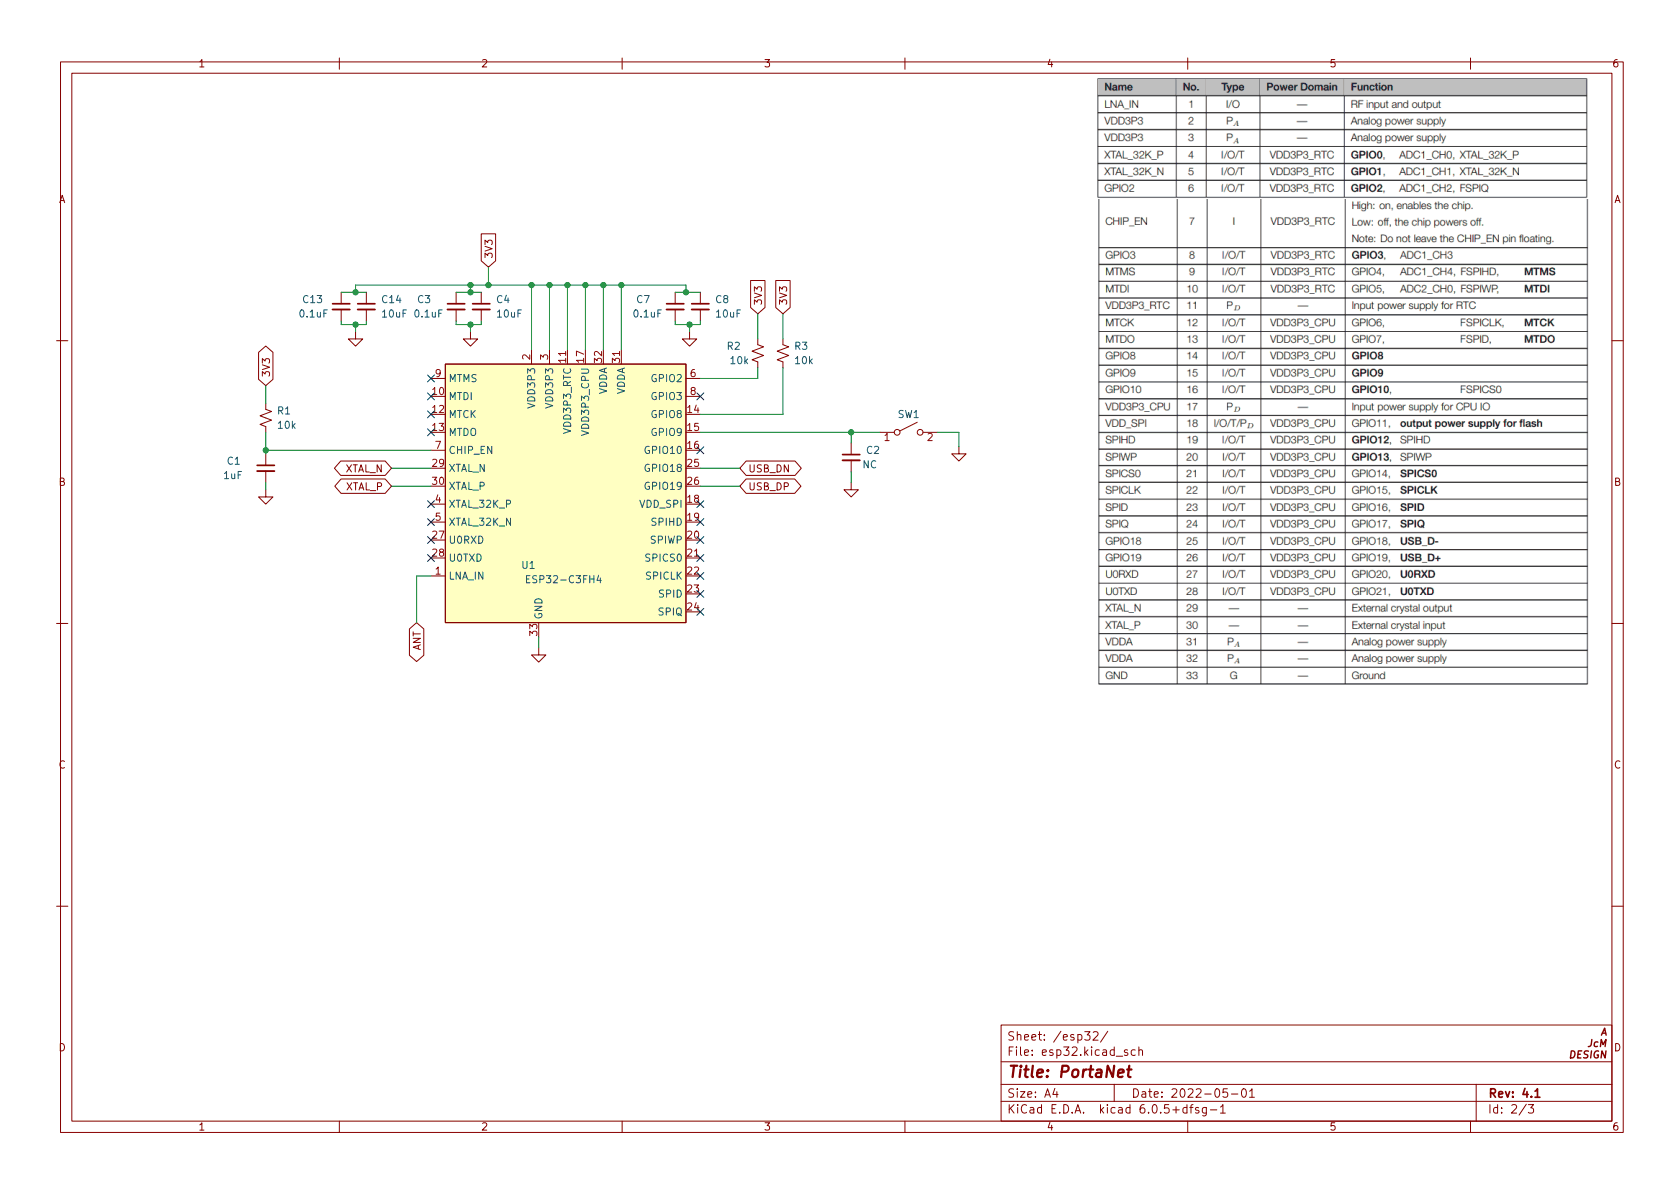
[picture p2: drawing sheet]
(kicad_sch (version 20211123) (generator eeschema)

 (paper "A4")

 (title_block
  (title "PortaNet")
  (date "2022-05-01")
  (rev "4.1"))

 (lib_symbols
  (symbol "Device:C_Small" (pin_numbers hide) (pin_names (offset 0.254) hide) (in_bom yes) (on_board yes)
   (property "Reference" "C" (id 0) (at 0.254 1.778 0) (effects (font (size 1.27 1.27)) (justify left)))
   (property "Value" "C_Small" (id 1) (at 0.254 -2.032 0) (effects (font (size 1.27 1.27)) (justify left)))
   (property "Footprint" "" (id 2) (at 0 0 0) (effects (font (size 1.27 1.27)) hide))
   (property "Datasheet" "~" (id 3) (at 0 0 0) (effects (font (size 1.27 1.27)) hide))
   (symbol "C_Small_0_1"
    (polyline (pts (xy -1.524 -0.508) (xy 1.524 -0.508)) (stroke (width 0.3302) (type default) (color 0 0 0 0)) (fill (type none)))
    (polyline (pts (xy -1.524 0.508) (xy 1.524 0.508)) (stroke (width 0.3048) (type default) (color 0 0 0 0)) (fill (type none))))
   (symbol "C_Small_1_1"
    (pin passive line (at 0 2.54 270) (length 2.032) (name "~" (effects (font (size 1.27 1.27)))) (number "1" (effects (font (size 1.27 1.27)))))
    (pin passive line (at 0 -2.54 90) (length 2.032) (name "~" (effects (font (size 1.27 1.27)))) (number "2" (effects (font (size 1.27 1.27)))))))
  (symbol "Device:R_Small_US" (pin_numbers hide) (pin_names (offset 0.254) hide) (in_bom yes) (on_board yes)
   (property "Reference" "R" (id 0) (at 0.762 0.508 0) (effects (font (size 1.27 1.27)) (justify left)))
   (property "Value" "R_Small_US" (id 1) (at 0.762 -1.016 0) (effects (font (size 1.27 1.27)) (justify left)))
   (property "Footprint" "" (id 2) (at 0 0 0) (effects (font (size 1.27 1.27)) hide))
   (property "Datasheet" "~" (id 3) (at 0 0 0) (effects (font (size 1.27 1.27)) hide))
   (symbol "R_Small_US_1_1"
    (polyline (pts (xy 0 0) (xy 1.016 -0.381) (xy 0 -0.762) (xy -1.016 -1.143) (xy 0 -1.524)) (stroke (width 0) (type default) (color 0 0 0 0)) (fill (type none)))
    (polyline (pts (xy 0 1.524) (xy 1.016 1.143) (xy 0 0.762) (xy -1.016 0.381) (xy 0 0)) (stroke (width 0) (type default) (color 0 0 0 0)) (fill (type none)))
    (pin passive line (at 0 2.54 270) (length 1.016) (name "~" (effects (font (size 1.27 1.27)))) (number "1" (effects (font (size 1.27 1.27)))))
    (pin passive line (at 0 -2.54 90) (length 1.016) (name "~" (effects (font (size 1.27 1.27)))) (number "2" (effects (font (size 1.27 1.27)))))))
  (symbol "JoesSymbols:ESP32-C3" (in_bom yes) (on_board yes)
   (property "Reference" "U1" (id 0) (at 13.335 -35.56 0) (effects (font (size 1.27 1.27)) (justify left)))
   (property "Value" "ESP32-C3" (id 1) (at 13.335 -38.1 0) (effects (font (size 1.27 1.27)) (justify left)))
   (property "Footprint" "Package_DFN_QFN:QFN-32-1EP_5x5mm_P0.5mm_EP3.7x3.7mm_ThermalVias" (id 2) (at -34.925 11.43 0) (effects (font (size 1.27 1.27)) hide))
   (property "Datasheet" "https://www.digikey.com/en/products/detail/espressif-systems/ESP32-C3/14115579" (id 3) (at 0 0 0) (effects (font (size 1.27 1.27)) hide))
   (symbol "ESP32-C3_0_1"
    (rectangle (start 0 0) (end 42.545 -45.72) (stroke (width 0) (type default) (color 0 0 0 0)) (fill (type background))))
   (symbol "ESP32-C3_1_1"
    (pin bidirectional line (at -2.54 -37.465 0) (length 2.54) (name "LNA_IN" (effects (font (size 1.27 1.27)))) (number "1" (effects (font (size 1.27 1.27)))))
    (pin bidirectional line (at -2.54 -5.715 0) (length 2.54) (name "MTDI" (effects (font (size 1.27 1.27)))) (number "10" (effects (font (size 1.27 1.27)))))
    (pin power_in line (at 21.59 2.54 270) (length 2.54) (name "VDD3P3_RTC" (effects (font (size 1.27 1.27)))) (number "11" (effects (font (size 1.27 1.27)))))
    (pin bidirectional line (at -2.54 -8.89 0) (length 2.54) (name "MTCK" (effects (font (size 1.27 1.27)))) (number "12" (effects (font (size 1.27 1.27)))))
    (pin bidirectional line (at -2.54 -12.065 0) (length 2.54) (name "MTDO" (effects (font (size 1.27 1.27)))) (number "13" (effects (font (size 1.27 1.27)))))
    (pin bidirectional line (at 45.085 -8.89 180) (length 2.54) (name "GPIO8" (effects (font (size 1.27 1.27)))) (number "14" (effects (font (size 1.27 1.27)))))
    (pin bidirectional line (at 45.085 -12.065 180) (length 2.54) (name "GPIO9" (effects (font (size 1.27 1.27)))) (number "15" (effects (font (size 1.27 1.27)))))
    (pin bidirectional line (at 45.085 -15.24 180) (length 2.54) (name "GPIO10" (effects (font (size 1.27 1.27)))) (number "16" (effects (font (size 1.27 1.27)))))
    (pin power_in line (at 24.765 2.54 270) (length 2.54) (name "VDD3P3_CPU" (effects (font (size 1.27 1.27)))) (number "17" (effects (font (size 1.27 1.27)))))
    (pin bidirectional line (at 45.085 -24.765 180) (length 2.54) (name "VDD_SPI" (effects (font (size 1.27 1.27)))) (number "18" (effects (font (size 1.27 1.27)))))
    (pin bidirectional line (at 45.085 -27.94 180) (length 2.54) (name "SPIHD" (effects (font (size 1.27 1.27)))) (number "19" (effects (font (size 1.27 1.27)))))
    (pin power_in line (at 15.24 2.54 270) (length 2.54) (name "VDD3P3" (effects (font (size 1.27 1.27)))) (number "2" (effects (font (size 1.27 1.27)))))
    (pin bidirectional line (at 45.085 -31.115 180) (length 2.54) (name "SPIWP" (effects (font (size 1.27 1.27)))) (number "20" (effects (font (size 1.27 1.27)))))
    (pin bidirectional line (at 45.085 -34.29 180) (length 2.54) (name "SPICS0" (effects (font (size 1.27 1.27)))) (number "21" (effects (font (size 1.27 1.27)))))
    (pin bidirectional line (at 45.085 -37.465 180) (length 2.54) (name "SPICLK" (effects (font (size 1.27 1.27)))) (number "22" (effects (font (size 1.27 1.27)))))
    (pin bidirectional line (at 45.085 -40.64 180) (length 2.54) (name "SPID" (effects (font (size 1.27 1.27)))) (number "23" (effects (font (size 1.27 1.27)))))
    (pin bidirectional line (at 45.085 -43.815 180) (length 2.54) (name "SPIQ" (effects (font (size 1.27 1.27)))) (number "24" (effects (font (size 1.27 1.27)))))
    (pin bidirectional line (at 45.085 -18.415 180) (length 2.54) (name "GPIO18" (effects (font (size 1.27 1.27)))) (number "25" (effects (font (size 1.27 1.27)))))
    (pin bidirectional line (at 45.085 -21.59 180) (length 2.54) (name "GPIO19" (effects (font (size 1.27 1.27)))) (number "26" (effects (font (size 1.27 1.27)))))
    (pin bidirectional line (at -2.54 -31.115 0) (length 2.54) (name "U0RXD" (effects (font (size 1.27 1.27)))) (number "27" (effects (font (size 1.27 1.27)))))
    (pin bidirectional line (at -2.54 -34.29 0) (length 2.54) (name "U0TXD" (effects (font (size 1.27 1.27)))) (number "28" (effects (font (size 1.27 1.27)))))
    (pin bidirectional line (at -2.54 -18.415 0) (length 2.54) (name "XTAL_N" (effects (font (size 1.27 1.27)))) (number "29" (effects (font (size 1.27 1.27)))))
    (pin power_in line (at 18.415 2.54 270) (length 2.54) (name "VDD3P3" (effects (font (size 1.27 1.27)))) (number "3" (effects (font (size 1.27 1.27)))))
    (pin bidirectional line (at -2.54 -21.59 0) (length 2.54) (name "XTAL_P" (effects (font (size 1.27 1.27)))) (number "30" (effects (font (size 1.27 1.27)))))
    (pin power_in line (at 31.115 2.54 270) (length 2.54) (name "VDDA" (effects (font (size 1.27 1.27)))) (number "31" (effects (font (size 1.27 1.27)))))
    (pin power_in line (at 27.94 2.54 270) (length 2.54) (name "VDDA" (effects (font (size 1.27 1.27)))) (number "32" (effects (font (size 1.27 1.27)))))
    (pin power_in line (at 16.51 -48.26 90) (length 2.54) (name "GND" (effects (font (size 1.27 1.27)))) (number "33" (effects (font (size 1.27 1.27)))))
    (pin bidirectional line (at -2.54 -24.765 0) (length 2.54) (name "XTAL_32K_P" (effects (font (size 1.27 1.27)))) (number "4" (effects (font (size 1.27 1.27)))))
    (pin bidirectional line (at -2.54 -27.94 0) (length 2.54) (name "XTAL_32K_N" (effects (font (size 1.27 1.27)))) (number "5" (effects (font (size 1.27 1.27)))))
    (pin bidirectional line (at 45.085 -2.54 180) (length 2.54) (name "GPIO2" (effects (font (size 1.27 1.27)))) (number "6" (effects (font (size 1.27 1.27)))))
    (pin input line (at -2.54 -15.24 0) (length 2.54) (name "CHIP_EN" (effects (font (size 1.27 1.27)))) (number "7" (effects (font (size 1.27 1.27)))))
    (pin bidirectional line (at 45.085 -5.715 180) (length 2.54) (name "GPIO3" (effects (font (size 1.27 1.27)))) (number "8" (effects (font (size 1.27 1.27)))))
    (pin bidirectional line (at -2.54 -2.54 0) (length 2.54) (name "MTMS" (effects (font (size 1.27 1.27)))) (number "9" (effects (font (size 1.27 1.27)))))))
  (symbol "Switch:SW_SPST" (pin_names (offset 0) hide) (in_bom yes) (on_board yes)
   (property "Reference" "SW" (id 0) (at 0 3.175 0) (effects (font (size 1.27 1.27))))
   (property "Value" "SW_SPST" (id 1) (at 0 -2.54 0) (effects (font (size 1.27 1.27))))
   (property "Footprint" "" (id 2) (at 0 0 0) (effects (font (size 1.27 1.27)) hide))
   (property "Datasheet" "~" (id 3) (at 0 0 0) (effects (font (size 1.27 1.27)) hide))
   (symbol "SW_SPST_0_0"
    (circle (center -2.032 0) (radius 0.508) (stroke (width 0) (type default) (color 0 0 0 0)) (fill (type none)))
    (polyline (pts (xy -1.524 0.254) (xy 1.524 1.778)) (stroke (width 0) (type default) (color 0 0 0 0)) (fill (type none)))
    (circle (center 2.032 0) (radius 0.508) (stroke (width 0) (type default) (color 0 0 0 0)) (fill (type none))))
   (symbol "SW_SPST_1_1"
    (pin passive line (at -5.08 0 0) (length 2.54) (name "A" (effects (font (size 1.27 1.27)))) (number "1" (effects (font (size 1.27 1.27)))))
    (pin passive line (at 5.08 0 180) (length 2.54) (name "B" (effects (font (size 1.27 1.27)))) (number "2" (effects (font (size 1.27 1.27)))))))
  (symbol "power:GND" (power) (pin_names (offset 0)) (in_bom yes) (on_board yes)
   (property "Reference" "#PWR" (id 0) (at 0 -6.35 0) (effects (font (size 1.27 1.27)) hide))
   (property "Value" "GND" (id 1) (at 0 -3.81 0) (effects (font (size 1.27 1.27))))
   (property "Footprint" "" (id 2) (at 0 0 0) (effects (font (size 1.27 1.27)) hide))
   (property "Datasheet" "" (id 3) (at 0 0 0) (effects (font (size 1.27 1.27)) hide))
   (symbol "GND_0_1"
    (polyline (pts (xy 0 0) (xy 0 -1.27) (xy 1.27 -1.27) (xy 0 -2.54) (xy -1.27 -1.27) (xy 0 -1.27)) (stroke (width 0) (type default) (color 0 0 0 0)) (fill (type none))))
   (symbol "GND_1_1"
    (pin power_in line (at 0 0 270) (length 0) hide (name "GND" (effects (font (size 1.27 1.27)))) (number "1" (effects (font (size 1.27 1.27))))))))

 (junction (at 100.33 50.165) (diameter 0) (color 0 0 0 0))
 (junction (at 109.855 50.165) (diameter 0) (color 0 0 0 0))
 (junction (at 83.185 50.165) (diameter 0) (color 0 0 0 0))
 (junction (at 83.185 57.15) (diameter 0) (color 0 0 0 0))
 (junction (at 106.68 50.165) (diameter 0) (color 0 0 0 0))
 (junction (at 103.505 50.165) (diameter 0) (color 0 0 0 0))
 (junction (at 62.865 57.15) (diameter 0) (color 0 0 0 0))
 (junction (at 83.185 51.435) (diameter 0) (color 0 0 0 0))
 (junction (at 86.36 50.165) (diameter 0) (color 0 0 0 0))
 (junction (at 121.285 51.435) (diameter 0) (color 0 0 0 0))
 (junction (at 93.98 50.165) (diameter 0) (color 0 0 0 0))
 (junction (at 150.495 76.2) (diameter 0) (color 0 0 0 0))
 (junction (at 121.92 57.15) (diameter 0) (color 0 0 0 0))
 (junction (at 46.99 79.375) (diameter 0) (color 0 0 0 0))
 (junction (at 62.865 51.435) (diameter 0) (color 0 0 0 0))
 (junction (at 97.155 50.165) (diameter 0) (color 0 0 0 0))

 (no_connect (at 76.2 66.675))
 (no_connect (at 76.2 88.9))
 (no_connect (at 76.2 92.075))
 (no_connect (at 76.2 69.85))
 (no_connect (at 76.2 73.025))
 (no_connect (at 76.2 76.2))
 (no_connect (at 123.825 79.375))
 (no_connect (at 123.825 104.775))
 (no_connect (at 123.825 107.95))
 (no_connect (at 123.825 88.9))
 (no_connect (at 123.825 92.075))
 (no_connect (at 123.825 95.25))
 (no_connect (at 123.825 98.425))
 (no_connect (at 123.825 101.6))
 (no_connect (at 123.825 69.85))
 (no_connect (at 76.2 98.425))
 (no_connect (at 76.2 95.25))

 (wire (pts (xy 123.825 73.025) (xy 138.43 73.025)) (stroke (width 0) (type default) (color 0 0 0 0)))
 (wire (pts (xy 93.98 50.165) (xy 93.98 61.595)) (stroke (width 0) (type default) (color 0 0 0 0)))
 (wire (pts (xy 46.99 79.375) (xy 46.99 76.2)) (stroke (width 0) (type default) (color 0 0 0 0)))
 (wire (pts (xy 106.68 50.165) (xy 106.68 61.595)) (stroke (width 0) (type default) (color 0 0 0 0)))
 (wire (pts (xy 83.185 50.165) (xy 83.185 51.435)) (stroke (width 0) (type default) (color 0 0 0 0)))
 (wire (pts (xy 119.38 51.435) (xy 121.285 51.435)) (stroke (width 0) (type default) (color 0 0 0 0)))
 (wire (pts (xy 60.325 51.435) (xy 62.865 51.435)) (stroke (width 0) (type default) (color 0 0 0 0)))
 (wire (pts (xy 100.33 50.165) (xy 100.33 61.595)) (stroke (width 0) (type default) (color 0 0 0 0)))
 (wire (pts (xy 138.43 55.245) (xy 138.43 59.69)) (stroke (width 0) (type default) (color 0 0 0 0)))
 (wire (pts (xy 106.68 50.165) (xy 109.855 50.165)) (stroke (width 0) (type default) (color 0 0 0 0)))
 (wire (pts (xy 83.185 57.15) (xy 83.185 58.42)) (stroke (width 0) (type default) (color 0 0 0 0)))
 (wire (pts (xy 60.325 56.515) (xy 60.325 57.15)) (stroke (width 0) (type default) (color 0 0 0 0)))
 (wire (pts (xy 123.825 85.725) (xy 130.81 85.725)) (stroke (width 0) (type default) (color 0 0 0 0)))
 (wire (pts (xy 80.645 56.515) (xy 80.645 57.15)) (stroke (width 0) (type default) (color 0 0 0 0)))
 (wire (pts (xy 97.155 50.165) (xy 100.33 50.165)) (stroke (width 0) (type default) (color 0 0 0 0)))
 (wire (pts (xy 123.825 56.515) (xy 123.825 57.15)) (stroke (width 0) (type default) (color 0 0 0 0)))
 (wire (pts (xy 103.505 50.165) (xy 106.68 50.165)) (stroke (width 0) (type default) (color 0 0 0 0)))
 (wire (pts (xy 119.38 56.515) (xy 119.38 57.15)) (stroke (width 0) (type default) (color 0 0 0 0)))
 (wire (pts (xy 121.285 51.435) (xy 123.825 51.435)) (stroke (width 0) (type default) (color 0 0 0 0)))
 (wire (pts (xy 109.855 50.165) (xy 109.855 61.595)) (stroke (width 0) (type default) (color 0 0 0 0)))
 (wire (pts (xy 80.645 51.435) (xy 83.185 51.435)) (stroke (width 0) (type default) (color 0 0 0 0)))
 (wire (pts (xy 95.25 112.395) (xy 95.25 114.3)) (stroke (width 0) (type default) (color 0 0 0 0)))
 (wire (pts (xy 46.99 67.945) (xy 46.99 71.12)) (stroke (width 0) (type default) (color 0 0 0 0)))
 (wire (pts (xy 69.215 82.55) (xy 76.2 82.55)) (stroke (width 0) (type default) (color 0 0 0 0)))
 (wire (pts (xy 76.2 79.375) (xy 46.99 79.375)) (stroke (width 0) (type default) (color 0 0 0 0)))
 (wire (pts (xy 123.825 66.675) (xy 133.985 66.675)) (stroke (width 0) (type default) (color 0 0 0 0)))
 (wire (pts (xy 64.77 57.15) (xy 62.865 57.15)) (stroke (width 0) (type default) (color 0 0 0 0)))
 (wire (pts (xy 69.215 85.725) (xy 76.2 85.725)) (stroke (width 0) (type default) (color 0 0 0 0)))
 (wire (pts (xy 85.09 57.15) (xy 83.185 57.15)) (stroke (width 0) (type default) (color 0 0 0 0)))
 (wire (pts (xy 62.865 57.15) (xy 62.865 58.42)) (stroke (width 0) (type default) (color 0 0 0 0)))
 (wire (pts (xy 150.495 76.2) (xy 155.575 76.2)) (stroke (width 0) (type default) (color 0 0 0 0)))
 (wire (pts (xy 86.36 50.165) (xy 83.185 50.165)) (stroke (width 0) (type default) (color 0 0 0 0)))
 (wire (pts (xy 123.825 76.2) (xy 150.495 76.2)) (stroke (width 0) (type default) (color 0 0 0 0)))
 (wire (pts (xy 93.98 50.165) (xy 97.155 50.165)) (stroke (width 0) (type default) (color 0 0 0 0)))
 (wire (pts (xy 62.865 50.165) (xy 62.865 51.435)) (stroke (width 0) (type default) (color 0 0 0 0)))
 (wire (pts (xy 133.985 66.675) (xy 133.985 64.77)) (stroke (width 0) (type default) (color 0 0 0 0)))
 (wire (pts (xy 121.92 57.15) (xy 121.92 58.42)) (stroke (width 0) (type default) (color 0 0 0 0)))
 (wire (pts (xy 46.99 85.09) (xy 46.99 86.36)) (stroke (width 0) (type default) (color 0 0 0 0)))
 (wire (pts (xy 150.495 76.2) (xy 150.495 78.105)) (stroke (width 0) (type default) (color 0 0 0 0)))
 (wire (pts (xy 103.505 50.165) (xy 103.505 61.595)) (stroke (width 0) (type default) (color 0 0 0 0)))
 (wire (pts (xy 150.495 83.185) (xy 150.495 85.09)) (stroke (width 0) (type default) (color 0 0 0 0)))
 (wire (pts (xy 73.66 101.6) (xy 76.2 101.6)) (stroke (width 0) (type default) (color 0 0 0 0)))
 (wire (pts (xy 121.285 50.165) (xy 121.285 51.435)) (stroke (width 0) (type default) (color 0 0 0 0)))
 (wire (pts (xy 46.99 79.375) (xy 46.99 80.01)) (stroke (width 0) (type default) (color 0 0 0 0)))
 (wire (pts (xy 64.77 56.515) (xy 64.77 57.15)) (stroke (width 0) (type default) (color 0 0 0 0)))
 (wire (pts (xy 60.325 57.15) (xy 62.865 57.15)) (stroke (width 0) (type default) (color 0 0 0 0)))
 (wire (pts (xy 119.38 57.15) (xy 121.92 57.15)) (stroke (width 0) (type default) (color 0 0 0 0)))
 (wire (pts (xy 138.43 73.025) (xy 138.43 64.77)) (stroke (width 0) (type default) (color 0 0 0 0)))
 (wire (pts (xy 100.33 50.165) (xy 103.505 50.165)) (stroke (width 0) (type default) (color 0 0 0 0)))
 (wire (pts (xy 86.36 46.99) (xy 86.36 50.165)) (stroke (width 0) (type default) (color 0 0 0 0)))
 (wire (pts (xy 86.36 50.165) (xy 93.98 50.165)) (stroke (width 0) (type default) (color 0 0 0 0)))
 (wire (pts (xy 133.985 55.245) (xy 133.985 59.69)) (stroke (width 0) (type default) (color 0 0 0 0)))
 (wire (pts (xy 83.185 51.435) (xy 85.09 51.435)) (stroke (width 0) (type default) (color 0 0 0 0)))
 (wire (pts (xy 62.865 51.435) (xy 64.77 51.435)) (stroke (width 0) (type default) (color 0 0 0 0)))
 (wire (pts (xy 97.155 50.165) (xy 97.155 61.595)) (stroke (width 0) (type default) (color 0 0 0 0)))
 (wire (pts (xy 73.66 101.6) (xy 73.66 109.855)) (stroke (width 0) (type default) (color 0 0 0 0)))
 (wire (pts (xy 109.855 50.165) (xy 121.285 50.165)) (stroke (width 0) (type default) (color 0 0 0 0)))
 (wire (pts (xy 83.185 50.165) (xy 62.865 50.165)) (stroke (width 0) (type default) (color 0 0 0 0)))
 (wire (pts (xy 85.09 56.515) (xy 85.09 57.15)) (stroke (width 0) (type default) (color 0 0 0 0)))
 (wire (pts (xy 80.645 57.15) (xy 83.185 57.15)) (stroke (width 0) (type default) (color 0 0 0 0)))
 (wire (pts (xy 169.545 76.2) (xy 169.545 78.74)) (stroke (width 0) (type default) (color 0 0 0 0)))
 (wire (pts (xy 123.825 82.55) (xy 130.81 82.55)) (stroke (width 0) (type default) (color 0 0 0 0)))
 (wire (pts (xy 123.825 57.15) (xy 121.92 57.15)) (stroke (width 0) (type default) (color 0 0 0 0)))
 (wire (pts (xy 165.735 76.2) (xy 169.545 76.2)) (stroke (width 0) (type default) (color 0 0 0 0)))

 (image (at 237.49 24.13) (scale 1.5)
  (data))
 (image (at 237.49 78.105) (scale 1.5)
  (data))

 (global_label "ANT" (shape bidirectional) (at 73.66 109.855 270) (fields_autoplaced) (effects (font (size 1.27 1.27)) (justify right))
  (property "Intersheet References" "${INTERSHEET_REFS}" (id 0) (at 73.5806 115.6548 90) (effects (font (size 1.27 1.27)) (justify right) hide)))
 (global_label "3V3" (shape input) (at 133.985 55.245 90) (fields_autoplaced) (effects (font (size 1.27 1.27)) (justify left))
  (property "Intersheet References" "${INTERSHEET_REFS}" (id 0) (at 133.9056 49.3243 90) (effects (font (size 1.27 1.27)) (justify left) hide)))
 (global_label "USB_DN" (shape bidirectional) (at 130.81 82.55 0) (fields_autoplaced) (effects (font (size 1.27 1.27)) (justify left))
  (property "Intersheet References" "${INTERSHEET_REFS}" (id 0) (at 140.6012 82.4706 0) (effects (font (size 1.27 1.27)) (justify left) hide)))
 (global_label "USB_DP" (shape bidirectional) (at 130.81 85.725 0) (fields_autoplaced) (effects (font (size 1.27 1.27)) (justify left))
  (property "Intersheet References" "${INTERSHEET_REFS}" (id 0) (at 140.5407 85.6456 0) (effects (font (size 1.27 1.27)) (justify left) hide)))
 (global_label "XTAL_N" (shape bidirectional) (at 69.215 82.55 180) (fields_autoplaced) (effects (font (size 1.27 1.27)) (justify right))
  (property "Intersheet References" "${INTERSHEET_REFS}" (id 0) (at 60.21 82.4706 0) (effects (font (size 1.27 1.27)) (justify right) hide)))
 (global_label "3V3" (shape input) (at 86.36 46.99 90) (fields_autoplaced) (effects (font (size 1.27 1.27)) (justify left))
  (property "Intersheet References" "${INTERSHEET_REFS}" (id 0) (at 86.2806 41.0693 90) (effects (font (size 1.27 1.27)) (justify left) hide)))
 (global_label "3V3" (shape input) (at 138.43 55.245 90) (fields_autoplaced) (effects (font (size 1.27 1.27)) (justify left))
  (property "Intersheet References" "${INTERSHEET_REFS}" (id 0) (at 138.3506 49.3243 90) (effects (font (size 1.27 1.27)) (justify left) hide)))
 (global_label "XTAL_P" (shape bidirectional) (at 69.215 85.725 180) (fields_autoplaced) (effects (font (size 1.27 1.27)) (justify right))
  (property "Intersheet References" "${INTERSHEET_REFS}" (id 0) (at 60.2705 85.6456 0) (effects (font (size 1.27 1.27)) (justify right) hide)))
 (global_label "3V3" (shape bidirectional) (at 46.99 67.945 90) (fields_autoplaced) (effects (font (size 1.27 1.27)) (justify left))
  (property "Intersheet References" "${INTERSHEET_REFS}" (id 0) (at 46.9106 62.0243 90) (effects (font (size 1.27 1.27)) (justify left) hide)))

 (symbol (lib_id "Device:C_Small") (at 119.38 53.975 0) (unit 1) (in_bom yes) (on_board yes)
  (property "Reference" "C7" (id 0) (at 112.395 52.705 0) (effects (font (size 1.27 1.27)) (justify left)))
  (property "Value" "0.1uF" (id 1) (at 111.76 55.245 0) (effects (font (size 1.27 1.27)) (justify left)))
  (property "Footprint" "Capacitor_SMD:C_0603_1608Metric" (id 2) (at 119.38 53.975 0) (effects (font (size 1.27 1.27)) hide))
  (property "Datasheet" "~" (id 3) (at 119.38 53.975 0) (effects (font (size 1.27 1.27)) hide)) (pin "1") (pin "2"))

 (symbol (lib_id "Device:C_Small") (at 64.77 53.975 0) (unit 1) (in_bom yes) (on_board yes) (fields_autoplaced)
  (property "Reference" "C14" (id 0) (at 67.31 52.7112 0) (effects (font (size 1.27 1.27)) (justify left)))
  (property "Value" "10uF" (id 1) (at 67.31 55.2512 0) (effects (font (size 1.27 1.27)) (justify left)))
  (property "Footprint" "Capacitor_SMD:C_0603_1608Metric" (id 2) (at 64.77 53.975 0) (effects (font (size 1.27 1.27)) hide))
  (property "Datasheet" "~" (id 3) (at 64.77 53.975 0) (effects (font (size 1.27 1.27)) hide)) (pin "1") (pin "2"))

 (symbol (lib_id "Device:C_Small") (at 123.825 53.975 0) (unit 1) (in_bom yes) (on_board yes) (fields_autoplaced)
  (property "Reference" "C8" (id 0) (at 126.365 52.7112 0) (effects (font (size 1.27 1.27)) (justify left)))
  (property "Value" "10uF" (id 1) (at 126.365 55.2512 0) (effects (font (size 1.27 1.27)) (justify left)))
  (property "Footprint" "Capacitor_SMD:C_0603_1608Metric" (id 2) (at 123.825 53.975 0) (effects (font (size 1.27 1.27)) hide))
  (property "Datasheet" "~" (id 3) (at 123.825 53.975 0) (effects (font (size 1.27 1.27)) hide)) (pin "1") (pin "2"))

 (symbol (lib_id "Device:C_Small") (at 80.645 53.975 0) (unit 1) (in_bom yes) (on_board yes)
  (property "Reference" "C3" (id 0) (at 73.66 52.705 0) (effects (font (size 1.27 1.27)) (justify left)))
  (property "Value" "0.1uF" (id 1) (at 73.025 55.245 0) (effects (font (size 1.27 1.27)) (justify left)))
  (property "Footprint" "Capacitor_SMD:C_0603_1608Metric" (id 2) (at 80.645 53.975 0) (effects (font (size 1.27 1.27)) hide))
  (property "Datasheet" "~" (id 3) (at 80.645 53.975 0) (effects (font (size 1.27 1.27)) hide)) (pin "1") (pin "2"))

 (symbol (lib_id "Device:C_Small") (at 150.495 80.645 0) (unit 1) (in_bom yes) (on_board yes)
  (property "Reference" "C2" (id 0) (at 153.035 79.375 0) (effects (font (size 1.27 1.27)) (justify left)))
  (property "Value" "NC" (id 1) (at 152.4 81.915 0) (effects (font (size 1.27 1.27)) (justify left)))
  (property "Footprint" "Capacitor_SMD:C_0603_1608Metric" (id 2) (at 150.495 80.645 0) (effects (font (size 1.27 1.27)) hide))
  (property "Datasheet" "~" (id 3) (at 150.495 80.645 0) (effects (font (size 1.27 1.27)) hide)) (pin "1") (pin "2"))

 (symbol (lib_id "power:GND") (at 95.25 114.3 0) (unit 1) (in_bom yes) (on_board yes) (fields_autoplaced)
  (property "Reference" "#PWR0102" (id 0) (at 95.25 120.65 0) (effects (font (size 1.27 1.27)) hide))
  (property "Value" "GND" (id 1) (at 95.25 119.38 0) (effects (font (size 1.27 1.27)) hide))
  (property "Footprint" "" (id 2) (at 95.25 114.3 0) (effects (font (size 1.27 1.27)) hide))
  (property "Datasheet" "" (id 3) (at 95.25 114.3 0) (effects (font (size 1.27 1.27)) hide)) (pin "1"))

 (symbol (lib_id "power:GND") (at 83.185 58.42 0) (unit 1) (in_bom yes) (on_board yes) (fields_autoplaced)
  (property "Reference" "#PWR0105" (id 0) (at 83.185 64.77 0) (effects (font (size 1.27 1.27)) hide))
  (property "Value" "GND" (id 1) (at 83.185 63.5 0) (effects (font (size 1.27 1.27)) hide))
  (property "Footprint" "" (id 2) (at 83.185 58.42 0) (effects (font (size 1.27 1.27)) hide))
  (property "Datasheet" "" (id 3) (at 83.185 58.42 0) (effects (font (size 1.27 1.27)) hide)) (pin "1"))

 (symbol (lib_id "power:GND") (at 46.99 86.36 0) (unit 1) (in_bom yes) (on_board yes) (fields_autoplaced)
  (property "Reference" "#PWR0101" (id 0) (at 46.99 92.71 0) (effects (font (size 1.27 1.27)) hide))
  (property "Value" "GND" (id 1) (at 46.99 91.44 0) (effects (font (size 1.27 1.27)) hide))
  (property "Footprint" "" (id 2) (at 46.99 86.36 0) (effects (font (size 1.27 1.27)) hide))
  (property "Datasheet" "" (id 3) (at 46.99 86.36 0) (effects (font (size 1.27 1.27)) hide)) (pin "1"))

 (symbol (lib_id "Device:R_Small_US") (at 46.99 73.66 180) (unit 1) (in_bom yes) (on_board yes) (fields_autoplaced)
  (property "Reference" "R1" (id 0) (at 48.895 72.3899 0) (effects (font (size 1.27 1.27)) (justify right)))
  (property "Value" "10k" (id 1) (at 48.895 74.9299 0) (effects (font (size 1.27 1.27)) (justify right)))
  (property "Footprint" "Resistor_SMD:R_0805_2012Metric" (id 2) (at 46.99 73.66 0) (effects (font (size 1.27 1.27)) hide))
  (property "Datasheet" "~" (id 3) (at 46.99 73.66 0) (effects (font (size 1.27 1.27)) hide)) (pin "1") (pin "2"))

 (symbol (lib_id "power:GND") (at 62.865 58.42 0) (unit 1) (in_bom yes) (on_board yes) (fields_autoplaced)
  (property "Reference" "#PWR0109" (id 0) (at 62.865 64.77 0) (effects (font (size 1.27 1.27)) hide))
  (property "Value" "GND" (id 1) (at 62.865 63.5 0) (effects (font (size 1.27 1.27)) hide))
  (property "Footprint" "" (id 2) (at 62.865 58.42 0) (effects (font (size 1.27 1.27)) hide))
  (property "Datasheet" "" (id 3) (at 62.865 58.42 0) (effects (font (size 1.27 1.27)) hide)) (pin "1"))

 (symbol (lib_id "Device:R_Small_US") (at 138.43 62.23 180) (unit 1) (in_bom yes) (on_board yes) (fields_autoplaced)
  (property "Reference" "R3" (id 0) (at 140.335 60.9599 0) (effects (font (size 1.27 1.27)) (justify right)))
  (property "Value" "10k" (id 1) (at 140.335 63.4999 0) (effects (font (size 1.27 1.27)) (justify right)))
  (property "Footprint" "Resistor_SMD:R_0805_2012Metric" (id 2) (at 138.43 62.23 0) (effects (font (size 1.27 1.27)) hide))
  (property "Datasheet" "~" (id 3) (at 138.43 62.23 0) (effects (font (size 1.27 1.27)) hide)) (pin "1") (pin "2"))

 (symbol (lib_id "power:GND") (at 150.495 85.09 0) (unit 1) (in_bom yes) (on_board yes) (fields_autoplaced)
  (property "Reference" "#PWR01" (id 0) (at 150.495 91.44 0) (effects (font (size 1.27 1.27)) hide))
  (property "Value" "GND" (id 1) (at 150.495 90.17 0) (effects (font (size 1.27 1.27)) hide))
  (property "Footprint" "" (id 2) (at 150.495 85.09 0) (effects (font (size 1.27 1.27)) hide))
  (property "Datasheet" "" (id 3) (at 150.495 85.09 0) (effects (font (size 1.27 1.27)) hide)) (pin "1"))

 (symbol (lib_id "Device:C_Small") (at 85.09 53.975 0) (unit 1) (in_bom yes) (on_board yes) (fields_autoplaced)
  (property "Reference" "C4" (id 0) (at 87.63 52.7112 0) (effects (font (size 1.27 1.27)) (justify left)))
  (property "Value" "10uF" (id 1) (at 87.63 55.2512 0) (effects (font (size 1.27 1.27)) (justify left)))
  (property "Footprint" "Capacitor_SMD:C_0603_1608Metric" (id 2) (at 85.09 53.975 0) (effects (font (size 1.27 1.27)) hide))
  (property "Datasheet" "~" (id 3) (at 85.09 53.975 0) (effects (font (size 1.27 1.27)) hide)) (pin "1") (pin "2"))

 (symbol (lib_id "JoesSymbols:ESP32-C3") (at 78.74 64.135 0) (unit 1) (in_bom yes) (on_board yes)
  (property "Reference" "U1" (id 0) (at 92.075 99.695 0) (effects (font (size 1.27 1.27)) (justify left)))
  (property "Value" "ESP32-C3FH4" (id 1) (at 92.71 102.235 0) (effects (font (size 1.27 1.27)) (justify left)))
  (property "Footprint" "Package_DFN_QFN:QFN-32-1EP_5x5mm_P0.5mm_EP3.3x3.3mm_ThermalVias" (id 2) (at 43.815 52.705 0) (effects (font (size 1.27 1.27)) hide))
  (property "Datasheet" "https://www.digikey.com/en/products/detail/espressif-systems/ESP32-C3/14115579" (id 3) (at 78.74 64.135 0) (effects (font (size 1.27 1.27)) hide)) (pin "1") (pin "10") (pin "11") (pin "12") (pin "13") (pin "14") (pin "15") (pin "16") (pin "17") (pin "18") (pin "19") (pin "2") (pin "20") (pin "21") (pin "22") (pin "23") (pin "24") (pin "25") (pin "26") (pin "27") (pin "28") (pin "29") (pin "3") (pin "30") (pin "31") (pin "32") (pin "33") (pin "4") (pin "5") (pin "6") (pin "7") (pin "8") (pin "9"))

 (symbol (lib_id "Switch:SW_SPST") (at 160.655 76.2 0) (unit 1) (in_bom yes) (on_board yes)
  (property "Reference" "SW1" (id 0) (at 160.655 73.025 0))
  (property "Value" "434133025816" (id 1) (at 160.655 72.39 0) (effects (font (size 1.27 1.27)) hide))
  (property "Footprint" "Button_Switch_SMD:SW_Push_1P1T_NO_Vertical_Wuerth_434133025816" (id 2) (at 160.655 76.2 0) (effects (font (size 1.27 1.27)) hide))
  (property "Datasheet" "~" (id 3) (at 160.655 76.2 0) (effects (font (size 1.27 1.27)) hide)) (pin "1") (pin "2"))

 (symbol (lib_id "Device:R_Small_US") (at 133.985 62.23 180) (unit 1) (in_bom yes) (on_board yes)
  (property "Reference" "R2" (id 0) (at 128.27 60.96 0) (effects (font (size 1.27 1.27)) (justify right)))
  (property "Value" "10k" (id 1) (at 128.905 63.5 0) (effects (font (size 1.27 1.27)) (justify right)))
  (property "Footprint" "Resistor_SMD:R_0805_2012Metric" (id 2) (at 133.985 62.23 0) (effects (font (size 1.27 1.27)) hide))
  (property "Datasheet" "~" (id 3) (at 133.985 62.23 0) (effects (font (size 1.27 1.27)) hide)) (pin "1") (pin "2"))

 (symbol (lib_id "power:GND") (at 169.545 78.74 0) (unit 1) (in_bom yes) (on_board yes) (fields_autoplaced)
  (property "Reference" "#PWR02" (id 0) (at 169.545 85.09 0) (effects (font (size 1.27 1.27)) hide))
  (property "Value" "GND" (id 1) (at 169.545 83.82 0) (effects (font (size 1.27 1.27)) hide))
  (property "Footprint" "" (id 2) (at 169.545 78.74 0) (effects (font (size 1.27 1.27)) hide))
  (property "Datasheet" "" (id 3) (at 169.545 78.74 0) (effects (font (size 1.27 1.27)) hide)) (pin "1"))

 (symbol (lib_id "Device:C_Small") (at 60.325 53.975 0) (unit 1) (in_bom yes) (on_board yes)
  (property "Reference" "C13" (id 0) (at 53.34 52.705 0) (effects (font (size 1.27 1.27)) (justify left)))
  (property "Value" "0.1uF" (id 1) (at 52.705 55.245 0) (effects (font (size 1.27 1.27)) (justify left)))
  (property "Footprint" "Capacitor_SMD:C_0603_1608Metric" (id 2) (at 60.325 53.975 0) (effects (font (size 1.27 1.27)) hide))
  (property "Datasheet" "~" (id 3) (at 60.325 53.975 0) (effects (font (size 1.27 1.27)) hide)) (pin "1") (pin "2"))

 (symbol (lib_id "power:GND") (at 121.92 58.42 0) (unit 1) (in_bom yes) (on_board yes) (fields_autoplaced)
  (property "Reference" "#PWR03" (id 0) (at 121.92 64.77 0) (effects (font (size 1.27 1.27)) hide))
  (property "Value" "GND" (id 1) (at 121.92 63.5 0) (effects (font (size 1.27 1.27)) hide))
  (property "Footprint" "" (id 2) (at 121.92 58.42 0) (effects (font (size 1.27 1.27)) hide))
  (property "Datasheet" "" (id 3) (at 121.92 58.42 0) (effects (font (size 1.27 1.27)) hide)) (pin "1"))

 (symbol (lib_id "Device:C_Small") (at 46.99 82.55 0) (unit 1) (in_bom yes) (on_board yes)
  (property "Reference" "C1" (id 0) (at 40.005 81.28 0) (effects (font (size 1.27 1.27)) (justify left)))
  (property "Value" "1uF" (id 1) (at 39.37 83.82 0) (effects (font (size 1.27 1.27)) (justify left)))
  (property "Footprint" "Capacitor_SMD:C_0603_1608Metric" (id 2) (at 46.99 82.55 0) (effects (font (size 1.27 1.27)) hide))
  (property "Datasheet" "~" (id 3) (at 46.99 82.55 0) (effects (font (size 1.27 1.27)) hide)) (pin "1") (pin "2")))
